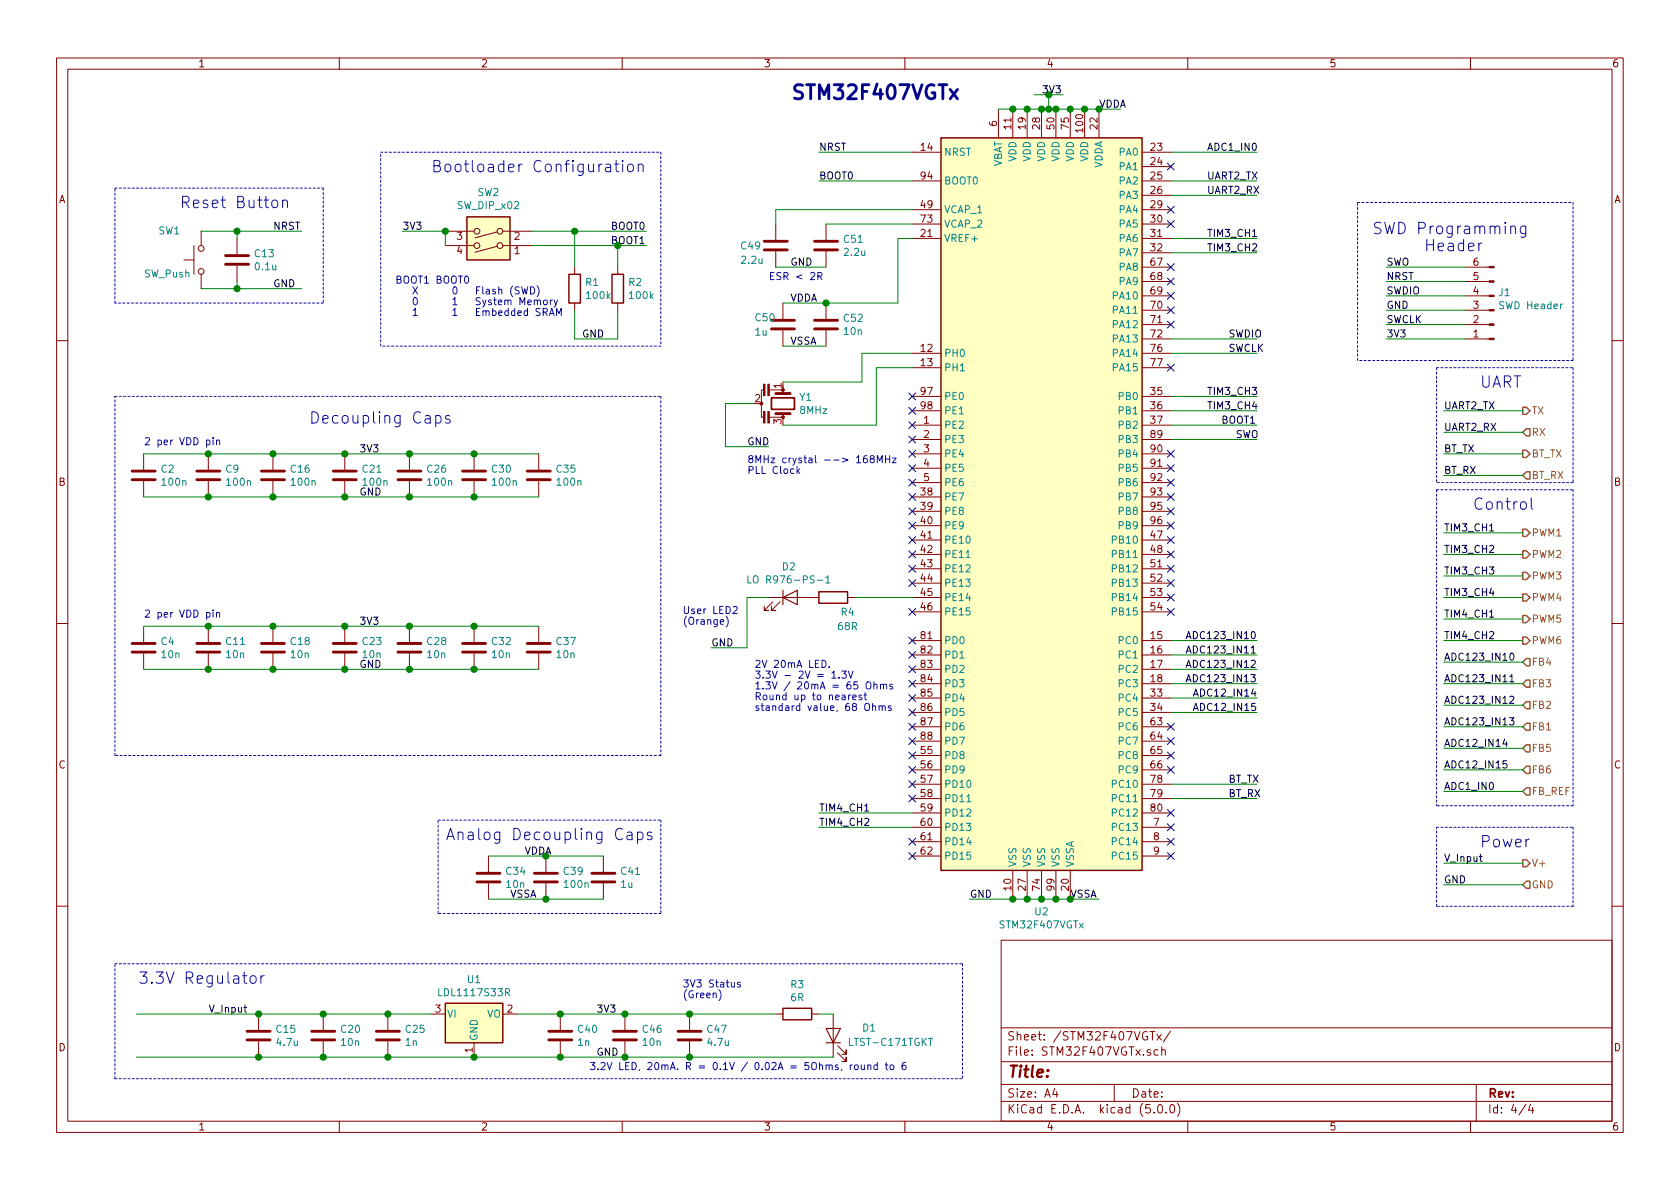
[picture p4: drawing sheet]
EESchema Schematic File Version 4
LIBS:Classification and Contol Board-cache
EELAYER 26 0
EELAYER END
$Descr A4 11693 8268
encoding utf-8
Sheet 4 4
Title ""
Date ""
Rev ""
Comp ""
Comment1 ""
Comment2 ""
Comment3 ""
Comment4 ""
$EndDescr
Wire Wire Line
	8150 1250 8750 1250
Wire Wire Line
	8150 1350 8750 1350
Text Label 8400 1250 0    50   ~ 0
UART2_TX
Text Label 8400 1350 0    50   ~ 0
UART2_RX
$Comp
L MCU_ST_STM32F4:STM32F407VGTx U2
U 1 1
P 7250 3450
F 0 "U2" H 7250 564 50  0000 C CNN
F 1 "STM32F407VGTx" H 7250 473 50  0000 C CNN
F 2 "Package_QFP:LQFP-100_14x14mm_P0.5mm" H 6550 850 50  0001 R CNN
F 3 "http://www.st.com/st-web-ui/static/active/en/resource/technical/document/datasheet/DM00037051.pdf" H 7250 3450 50  0001 C CNN
	1    7250 3450
	1    0    0    -1  
$EndComp
Wire Wire Line
	6350 1050 5700 1050
Wire Wire Line
	8150 2450 8750 2450
Text Label 8550 2350 0    50   ~ 0
SWDIO
Text Label 8550 2450 0    50   ~ 0
SWCLK
Wire Wire Line
	8150 3050 8750 3050
Text Label 8600 3050 0    50   ~ 0
SWO
Text Label 5700 1050 0    50   ~ 0
NRST
$Comp
L Connector:Conn_01x06_Male J1
U 1 1
P 10400 2150
F 0 "J1" H 10373 2030 50  0000 R CNN
F 1 "SWD Header" H 10373 2121 50  0000 R CNN
F 2 "Connector_PinHeader_2.54mm:PinHeader_1x06_P2.54mm_Vertical" H 10400 2150 50  0001 C CNN
F 3 "~" H 10400 2150 50  0001 C CNN
	1    10400 2150
	-1   0    0    1   
$EndComp
Wire Wire Line
	10200 1850 9650 1850
Wire Wire Line
	10200 1950 9650 1950
Wire Wire Line
	10200 2050 9650 2050
Wire Wire Line
	10200 2150 9650 2150
Wire Wire Line
	10200 2250 9650 2250
Wire Wire Line
	10200 2350 9650 2350
Text Label 9650 1850 0    50   ~ 0
SWO
Text Label 9650 1950 0    50   ~ 0
NRST
Text Label 9650 2050 0    50   ~ 0
SWDIO
Text Label 9650 2150 0    50   ~ 0
GND
Text Label 9650 2250 0    50   ~ 0
SWCLK
Text Label 9650 2350 0    50   ~ 0
3V3
Wire Wire Line
	8150 2350 8750 2350
Wire Wire Line
	8150 1650 8750 1650
Text Label 8400 1650 0    50   ~ 0
TIM3_CH1
Wire Wire Line
	8150 1750 8750 1750
Text Label 8400 1750 0    50   ~ 0
TIM3_CH2
Wire Wire Line
	8150 2750 8750 2750
Text Label 8400 2750 0    50   ~ 0
TIM3_CH3
Wire Wire Line
	8150 2850 8750 2850
Text Label 8400 2850 0    50   ~ 0
TIM3_CH4
Wire Wire Line
	6350 5650 5700 5650
Text Label 5700 5650 0    50   ~ 0
TIM4_CH1
Wire Wire Line
	6350 5750 5700 5750
Text Label 5700 5750 0    50   ~ 0
TIM4_CH2
$Comp
L Device:LED D1
U 1 1
P 5800 7200
F 0 "D1" V 5850 6950 50  0000 C CNN
F 1 "LTST-C171TGKT" V 5750 6800 50  0000 C CNN
F 2 "LED_SMD:LED_0603_1608Metric" H 5800 7200 50  0001 C CNN
F 3 "~" H 5800 7200 50  0001 C CNN
	1    5800 7200
	0    -1   -1   0   
$EndComp
Wire Wire Line
	6350 4150 5950 4150
$Comp
L Device:R R4
U 1 1
P 5800 4150
F 0 "R4" V 5900 4250 50  0000 C CNN
F 1 "68R" V 6000 4250 50  0000 C CNN
F 2 "Resistor_SMD:R_0603_1608Metric" V 5730 4150 50  0001 C CNN
F 3 "~" H 5800 4150 50  0001 C CNN
	1    5800 4150
	0    1    1    0   
$EndComp
$Comp
L Device:LED D2
U 1 1
P 5500 4150
F 0 "D2" H 5491 4366 50  0000 C CNN
F 1 "LO R976-PS-1" H 5491 4275 50  0000 C CNN
F 2 "LED_SMD:LED_0805_2012Metric" H 5500 4150 50  0001 C CNN
F 3 "~" H 5500 4150 50  0001 C CNN
	1    5500 4150
	1    0    0    -1  
$EndComp
Wire Wire Line
	5350 4150 5200 4150
Wire Wire Line
	5200 4150 5200 4500
Wire Wire Line
	5200 4500 4950 4500
Text Label 4950 4500 0    50   ~ 0
GND
$Comp
L Regulator_Linear:AZ1117-3.3 U1
U 1 1
P 3300 7050
F 0 "U1" H 3300 7292 50  0000 C CNN
F 1 "LDL1117S33R" H 3300 7201 50  0000 C CNN
F 2 "Package_TO_SOT_SMD:SOT-223-3_TabPin2" H 3300 7300 50  0001 C CIN
F 3 "https://www.diodes.com/assets/Datasheets/AZ1117.pdf" H 3300 7050 50  0001 C CNN
	1    3300 7050
	1    0    0    -1  
$EndComp
$Comp
L Device:C C40
U 1 1
P 3900 7200
F 0 "C40" H 4015 7246 50  0000 L CNN
F 1 "1n" H 4015 7155 50  0000 L CNN
F 2 "Capacitor_SMD:C_0603_1608Metric" H 3938 7050 50  0001 C CNN
F 3 "~" H 3900 7200 50  0001 C CNN
	1    3900 7200
	1    0    0    -1  
$EndComp
$Comp
L Device:C C46
U 1 1
P 4350 7200
F 0 "C46" H 4465 7246 50  0000 L CNN
F 1 "10n" H 4465 7155 50  0000 L CNN
F 2 "Capacitor_SMD:C_0603_1608Metric" H 4388 7050 50  0001 C CNN
F 3 "~" H 4350 7200 50  0001 C CNN
	1    4350 7200
	1    0    0    -1  
$EndComp
$Comp
L Device:C C47
U 1 1
P 4800 7200
F 0 "C47" H 4915 7246 50  0000 L CNN
F 1 "4.7u" H 4915 7155 50  0000 L CNN
F 2 "Capacitor_SMD:C_0603_1608Metric" H 4838 7050 50  0001 C CNN
F 3 "~" H 4800 7200 50  0001 C CNN
	1    4800 7200
	1    0    0    -1  
$EndComp
$Comp
L Device:C C15
U 1 1
P 1800 7200
F 0 "C15" H 1915 7246 50  0000 L CNN
F 1 "4.7u" H 1915 7155 50  0000 L CNN
F 2 "Capacitor_SMD:C_0603_1608Metric" H 1838 7050 50  0001 C CNN
F 3 "~" H 1800 7200 50  0001 C CNN
	1    1800 7200
	1    0    0    -1  
$EndComp
$Comp
L Device:C C20
U 1 1
P 2250 7200
F 0 "C20" H 2365 7246 50  0000 L CNN
F 1 "10n" H 2365 7155 50  0000 L CNN
F 2 "Capacitor_SMD:C_0603_1608Metric" H 2288 7050 50  0001 C CNN
F 3 "~" H 2250 7200 50  0001 C CNN
	1    2250 7200
	1    0    0    -1  
$EndComp
$Comp
L Device:C C25
U 1 1
P 2700 7200
F 0 "C25" H 2815 7246 50  0000 L CNN
F 1 "1n" H 2815 7155 50  0000 L CNN
F 2 "Capacitor_SMD:C_0603_1608Metric" H 2738 7050 50  0001 C CNN
F 3 "~" H 2700 7200 50  0001 C CNN
	1    2700 7200
	1    0    0    -1  
$EndComp
Connection ~ 1800 7350
Wire Wire Line
	1800 7350 2250 7350
Connection ~ 2250 7350
Wire Wire Line
	2250 7350 2700 7350
Connection ~ 2700 7350
Wire Wire Line
	2700 7350 3300 7350
Connection ~ 3300 7350
Wire Wire Line
	3300 7350 3900 7350
Connection ~ 3900 7350
Wire Wire Line
	3900 7350 4350 7350
Connection ~ 4350 7350
Wire Wire Line
	4350 7350 4800 7350
Connection ~ 4800 7350
Connection ~ 3900 7050
Wire Wire Line
	3900 7050 3600 7050
Connection ~ 4350 7050
Wire Wire Line
	4350 7050 3900 7050
Connection ~ 4800 7050
Wire Wire Line
	4800 7050 4350 7050
Wire Wire Line
	3000 7050 2700 7050
Connection ~ 1800 7050
Connection ~ 2250 7050
Wire Wire Line
	2250 7050 1800 7050
Connection ~ 2700 7050
Wire Wire Line
	2700 7050 2250 7050
$Comp
L Device:C C51
U 1 1
P 5750 1700
F 0 "C51" H 5865 1746 50  0000 L CNN
F 1 "2.2u" H 5865 1655 50  0000 L CNN
F 2 "Capacitor_SMD:C_0603_1608Metric" H 5788 1550 50  0001 C CNN
F 3 "~" H 5750 1700 50  0001 C CNN
	1    5750 1700
	1    0    0    -1  
$EndComp
$Comp
L Device:C C49
U 1 1
P 5400 1700
F 0 "C49" H 5150 1700 50  0000 L CNN
F 1 "2.2u" H 5150 1600 50  0000 L CNN
F 2 "Capacitor_SMD:C_0603_1608Metric" H 5438 1550 50  0001 C CNN
F 3 "~" H 5400 1700 50  0001 C CNN
	1    5400 1700
	1    0    0    -1  
$EndComp
Wire Wire Line
	6350 1550 5750 1550
Wire Wire Line
	6350 1450 5400 1450
Wire Wire Line
	5750 1850 5400 1850
Text Label 5500 1850 0    50   ~ 0
GND
Text Notes 5350 1950 0    50   ~ 0
ESR < 2R
$Comp
L Device:C C13
U 1 1
P 1650 1800
F 0 "C13" H 1765 1846 50  0000 L CNN
F 1 "0.1u" H 1765 1755 50  0000 L CNN
F 2 "Capacitor_SMD:C_0603_1608Metric" H 1688 1650 50  0001 C CNN
F 3 "~" H 1650 1800 50  0001 C CNN
	1    1650 1800
	1    0    0    -1  
$EndComp
Wire Wire Line
	1400 1600 1650 1600
Wire Wire Line
	1400 2000 1650 2000
Wire Wire Line
	1650 1650 1650 1600
Connection ~ 1650 1600
Wire Wire Line
	1650 1600 2100 1600
Wire Wire Line
	1650 1950 1650 2000
Connection ~ 1650 2000
Wire Wire Line
	1650 2000 2100 2000
Text Label 1900 1600 0    50   ~ 0
NRST
Text Label 1900 2000 0    50   ~ 0
GND
$Comp
L Device:C C52
U 1 1
P 5750 2250
F 0 "C52" H 5865 2296 50  0000 L CNN
F 1 "10n" H 5865 2205 50  0000 L CNN
F 2 "Capacitor_SMD:C_0603_1608Metric" H 5788 2100 50  0001 C CNN
F 3 "~" H 5750 2250 50  0001 C CNN
	1    5750 2250
	1    0    0    -1  
$EndComp
Wire Wire Line
	5400 1450 5400 1550
$Comp
L Device:C C50
U 1 1
P 5450 2250
F 0 "C50" H 5250 2300 50  0000 L CNN
F 1 "1u" H 5250 2200 50  0000 L CNN
F 2 "Capacitor_SMD:C_0603_1608Metric" H 5488 2100 50  0001 C CNN
F 3 "~" H 5450 2250 50  0001 C CNN
	1    5450 2250
	1    0    0    -1  
$EndComp
Wire Wire Line
	5450 2100 5750 2100
Wire Wire Line
	5450 2400 5750 2400
Wire Wire Line
	5750 2100 6250 2100
Wire Wire Line
	6250 2100 6250 1650
Wire Wire Line
	6250 1650 6350 1650
Connection ~ 5750 2100
Text Label 5500 2400 0    50   ~ 0
VSSA
Text Label 5500 2100 0    50   ~ 0
VDDA
$Comp
L Device:C C2
U 1 1
P 1000 3300
F 0 "C2" H 1115 3346 50  0000 L CNN
F 1 "100n" H 1115 3255 50  0000 L CNN
F 2 "Capacitor_SMD:C_0603_1608Metric" H 1038 3150 50  0001 C CNN
F 3 "~" H 1000 3300 50  0001 C CNN
	1    1000 3300
	1    0    0    -1  
$EndComp
$Comp
L Device:C C34
U 1 1
P 3400 6100
F 0 "C34" H 3515 6146 50  0000 L CNN
F 1 "10n" H 3515 6055 50  0000 L CNN
F 2 "Capacitor_SMD:C_0603_1608Metric" H 3438 5950 50  0001 C CNN
F 3 "~" H 3400 6100 50  0001 C CNN
	1    3400 6100
	1    0    0    -1  
$EndComp
$Comp
L Device:C C39
U 1 1
P 3800 6100
F 0 "C39" H 3915 6146 50  0000 L CNN
F 1 "100n" H 3915 6055 50  0000 L CNN
F 2 "Capacitor_SMD:C_0603_1608Metric" H 3838 5950 50  0001 C CNN
F 3 "~" H 3800 6100 50  0001 C CNN
	1    3800 6100
	1    0    0    -1  
$EndComp
$Comp
L Device:C C41
U 1 1
P 4200 6100
F 0 "C41" H 4315 6146 50  0000 L CNN
F 1 "1u" H 4315 6055 50  0000 L CNN
F 2 "Capacitor_SMD:C_0603_1608Metric" H 4238 5950 50  0001 C CNN
F 3 "~" H 4200 6100 50  0001 C CNN
	1    4200 6100
	1    0    0    -1  
$EndComp
Wire Wire Line
	4200 5950 3800 5950
Connection ~ 3800 5950
Wire Wire Line
	3800 5950 3400 5950
Wire Wire Line
	3400 6250 3800 6250
Connection ~ 3800 6250
Wire Wire Line
	3800 6250 4200 6250
$Comp
L Device:C C4
U 1 1
P 1000 4500
F 0 "C4" H 1115 4546 50  0000 L CNN
F 1 "10n" H 1115 4455 50  0000 L CNN
F 2 "Capacitor_SMD:C_0603_1608Metric" H 1038 4350 50  0001 C CNN
F 3 "~" H 1000 4500 50  0001 C CNN
	1    1000 4500
	1    0    0    -1  
$EndComp
$Comp
L Device:C C9
U 1 1
P 1450 3300
F 0 "C9" H 1565 3346 50  0000 L CNN
F 1 "100n" H 1565 3255 50  0000 L CNN
F 2 "Capacitor_SMD:C_0603_1608Metric" H 1488 3150 50  0001 C CNN
F 3 "~" H 1450 3300 50  0001 C CNN
	1    1450 3300
	1    0    0    -1  
$EndComp
$Comp
L Device:C C16
U 1 1
P 1900 3300
F 0 "C16" H 2015 3346 50  0000 L CNN
F 1 "100n" H 2015 3255 50  0000 L CNN
F 2 "Capacitor_SMD:C_0603_1608Metric" H 1938 3150 50  0001 C CNN
F 3 "~" H 1900 3300 50  0001 C CNN
	1    1900 3300
	1    0    0    -1  
$EndComp
$Comp
L Device:C C21
U 1 1
P 2400 3300
F 0 "C21" H 2515 3346 50  0000 L CNN
F 1 "100n" H 2515 3255 50  0000 L CNN
F 2 "Capacitor_SMD:C_0603_1608Metric" H 2438 3150 50  0001 C CNN
F 3 "~" H 2400 3300 50  0001 C CNN
	1    2400 3300
	1    0    0    -1  
$EndComp
$Comp
L Device:C C26
U 1 1
P 2850 3300
F 0 "C26" H 2965 3346 50  0000 L CNN
F 1 "100n" H 2965 3255 50  0000 L CNN
F 2 "Capacitor_SMD:C_0603_1608Metric" H 2888 3150 50  0001 C CNN
F 3 "~" H 2850 3300 50  0001 C CNN
	1    2850 3300
	1    0    0    -1  
$EndComp
$Comp
L Device:C C30
U 1 1
P 3300 3300
F 0 "C30" H 3415 3346 50  0000 L CNN
F 1 "100n" H 3415 3255 50  0000 L CNN
F 2 "Capacitor_SMD:C_0603_1608Metric" H 3338 3150 50  0001 C CNN
F 3 "~" H 3300 3300 50  0001 C CNN
	1    3300 3300
	1    0    0    -1  
$EndComp
$Comp
L Device:C C35
U 1 1
P 3750 3300
F 0 "C35" H 3865 3346 50  0000 L CNN
F 1 "100n" H 3865 3255 50  0000 L CNN
F 2 "Capacitor_SMD:C_0603_1608Metric" H 3788 3150 50  0001 C CNN
F 3 "~" H 3750 3300 50  0001 C CNN
	1    3750 3300
	1    0    0    -1  
$EndComp
$Comp
L Device:C C11
U 1 1
P 1450 4500
F 0 "C11" H 1565 4546 50  0000 L CNN
F 1 "10n" H 1565 4455 50  0000 L CNN
F 2 "Capacitor_SMD:C_0603_1608Metric" H 1488 4350 50  0001 C CNN
F 3 "~" H 1450 4500 50  0001 C CNN
	1    1450 4500
	1    0    0    -1  
$EndComp
$Comp
L Device:C C18
U 1 1
P 1900 4500
F 0 "C18" H 2015 4546 50  0000 L CNN
F 1 "10n" H 2015 4455 50  0000 L CNN
F 2 "Capacitor_SMD:C_0603_1608Metric" H 1938 4350 50  0001 C CNN
F 3 "~" H 1900 4500 50  0001 C CNN
	1    1900 4500
	1    0    0    -1  
$EndComp
$Comp
L Device:C C23
U 1 1
P 2400 4500
F 0 "C23" H 2515 4546 50  0000 L CNN
F 1 "10n" H 2515 4455 50  0000 L CNN
F 2 "Capacitor_SMD:C_0603_1608Metric" H 2438 4350 50  0001 C CNN
F 3 "~" H 2400 4500 50  0001 C CNN
	1    2400 4500
	1    0    0    -1  
$EndComp
$Comp
L Device:C C28
U 1 1
P 2850 4500
F 0 "C28" H 2965 4546 50  0000 L CNN
F 1 "10n" H 2965 4455 50  0000 L CNN
F 2 "Capacitor_SMD:C_0603_1608Metric" H 2888 4350 50  0001 C CNN
F 3 "~" H 2850 4500 50  0001 C CNN
	1    2850 4500
	1    0    0    -1  
$EndComp
$Comp
L Device:C C32
U 1 1
P 3300 4500
F 0 "C32" H 3415 4546 50  0000 L CNN
F 1 "10n" H 3415 4455 50  0000 L CNN
F 2 "Capacitor_SMD:C_0603_1608Metric" H 3338 4350 50  0001 C CNN
F 3 "~" H 3300 4500 50  0001 C CNN
	1    3300 4500
	1    0    0    -1  
$EndComp
$Comp
L Device:C C37
U 1 1
P 3750 4500
F 0 "C37" H 3865 4546 50  0000 L CNN
F 1 "10n" H 3865 4455 50  0000 L CNN
F 2 "Capacitor_SMD:C_0603_1608Metric" H 3788 4350 50  0001 C CNN
F 3 "~" H 3750 4500 50  0001 C CNN
	1    3750 4500
	1    0    0    -1  
$EndComp
Wire Wire Line
	1000 3150 1450 3150
Connection ~ 1450 3150
Wire Wire Line
	1450 3150 1900 3150
Connection ~ 1900 3150
Wire Wire Line
	1900 3150 2400 3150
Connection ~ 2400 3150
Wire Wire Line
	2400 3150 2850 3150
Connection ~ 2850 3150
Wire Wire Line
	2850 3150 3300 3150
Connection ~ 3300 3150
Wire Wire Line
	3300 3150 3750 3150
Connection ~ 1450 3450
Wire Wire Line
	1450 3450 1000 3450
Connection ~ 1900 3450
Wire Wire Line
	1900 3450 1450 3450
Connection ~ 2400 3450
Wire Wire Line
	2400 3450 1900 3450
Connection ~ 2850 3450
Wire Wire Line
	2850 3450 2400 3450
Connection ~ 3300 3450
Wire Wire Line
	3300 3450 2850 3450
Wire Wire Line
	3750 3450 3300 3450
Wire Wire Line
	1000 4350 1450 4350
Connection ~ 1450 4350
Wire Wire Line
	1450 4350 1900 4350
Connection ~ 1900 4350
Wire Wire Line
	1900 4350 2400 4350
Connection ~ 2400 4350
Wire Wire Line
	2400 4350 2850 4350
Connection ~ 2850 4350
Wire Wire Line
	2850 4350 3300 4350
Connection ~ 3300 4350
Wire Wire Line
	3300 4350 3750 4350
Connection ~ 1450 4650
Wire Wire Line
	1450 4650 1000 4650
Connection ~ 1900 4650
Wire Wire Line
	1900 4650 1450 4650
Connection ~ 2400 4650
Wire Wire Line
	2400 4650 1900 4650
Connection ~ 2850 4650
Wire Wire Line
	2850 4650 2400 4650
Connection ~ 3300 4650
Wire Wire Line
	3300 4650 2850 4650
Wire Wire Line
	3750 4650 3300 4650
Text Notes 1000 3100 0    50   ~ 0
2 per VDD pin
Text Notes 1000 4300 0    50   ~ 0
2 per VDD pin
Connection ~ 7050 750 
Wire Wire Line
	7050 750  6950 750 
Connection ~ 7150 750 
Wire Wire Line
	7150 750  7050 750 
Connection ~ 7250 750 
Wire Wire Line
	7250 750  7150 750 
Connection ~ 7350 750 
Wire Wire Line
	7350 750  7300 750 
Connection ~ 7450 750 
Wire Wire Line
	7450 750  7350 750 
Wire Wire Line
	7550 750  7450 750 
Wire Wire Line
	7300 750  7300 650 
Wire Wire Line
	7300 650  7200 650 
Connection ~ 7300 750 
Wire Wire Line
	7300 750  7250 750 
Wire Wire Line
	7300 650  7400 650 
Connection ~ 7300 650 
Text Label 7250 650  0    50   ~ 0
3V3
Wire Wire Line
	7650 750  7800 750 
Text Label 7650 750  0    50   ~ 0
VDDA
Text Label 3650 5950 0    50   ~ 0
VDDA
Wire Wire Line
	7650 750  7550 750 
Connection ~ 7650 750 
Connection ~ 7550 750 
Wire Wire Line
	7350 6250 7250 6250
Connection ~ 7050 6250
Wire Wire Line
	7050 6250 6750 6250
Connection ~ 7150 6250
Wire Wire Line
	7150 6250 7050 6250
Connection ~ 7250 6250
Wire Wire Line
	7250 6250 7150 6250
Text Label 6750 6250 0    50   ~ 0
GND
Wire Wire Line
	7350 6250 7450 6250
Connection ~ 7350 6250
Connection ~ 7450 6250
Wire Wire Line
	7450 6250 7650 6250
Text Label 7450 6250 0    50   ~ 0
VSSA
Text Label 3550 6250 0    50   ~ 0
VSSA
Text Label 2500 3150 0    50   ~ 0
3V3
Text Label 2500 3450 0    50   ~ 0
GND
Text Label 2500 4350 0    50   ~ 0
3V3
Text Label 2500 4650 0    50   ~ 0
GND
Text Label 4150 7050 0    50   ~ 0
3V3
Text Label 4150 7350 0    50   ~ 0
GND
$Comp
L Device:Resonator Y1
U 1 1
P 5450 2800
F 0 "Y1" V 5404 2911 50  0000 L CNN
F 1 "8MHz" V 5495 2911 50  0000 L CNN
F 2 "Resonators:CSTNE12M0GH5L000R0" H 5425 2800 50  0001 C CNN
F 3 "~" H 5425 2800 50  0001 C CNN
	1    5450 2800
	0    1    1    0   
$EndComp
Wire Wire Line
	5450 2650 6000 2650
Wire Wire Line
	6000 2650 6000 2450
Wire Wire Line
	6000 2450 6350 2450
Wire Wire Line
	5450 2950 6100 2950
Wire Wire Line
	6100 2950 6100 2550
Wire Wire Line
	6100 2550 6350 2550
Wire Wire Line
	5250 2800 5050 2800
Wire Wire Line
	5050 2800 5050 3100
Wire Wire Line
	5050 3100 5350 3100
Text Label 5200 3100 0    50   ~ 0
GND
Text HLabel 10600 2850 2    50   Output ~ 0
TX
Text HLabel 10600 3000 2    50   Input ~ 0
RX
Text HLabel 10600 3700 2    50   Output ~ 0
PWM1
Text HLabel 10600 3850 2    50   Output ~ 0
PWM2
Text HLabel 10600 4000 2    50   Output ~ 0
PWM3
Text HLabel 10600 4150 2    50   Output ~ 0
PWM4
Text HLabel 10600 4300 2    50   Output ~ 0
PWM5
Text HLabel 10600 4450 2    50   Output ~ 0
PWM6
Wire Wire Line
	8150 4450 8750 4450
Text Label 8250 4450 0    50   ~ 0
ADC123_IN10
Wire Wire Line
	8150 4550 8750 4550
Text Label 8250 4550 0    50   ~ 0
ADC123_IN11
Wire Wire Line
	8150 4650 8750 4650
Text Label 8250 4650 0    50   ~ 0
ADC123_IN12
Text Label 8300 4950 0    50   ~ 0
ADC12_IN15
Wire Wire Line
	8150 4950 8750 4950
Text Label 8300 4850 0    50   ~ 0
ADC12_IN14
Wire Wire Line
	8150 4850 8750 4850
Wire Wire Line
	8150 4750 8750 4750
Text Label 8250 4750 0    50   ~ 0
ADC123_IN13
Text HLabel 10600 5050 2    50   Input ~ 0
FB1
Text HLabel 10600 4900 2    50   Input ~ 0
FB2
Text HLabel 10600 4750 2    50   Input ~ 0
FB3
Text HLabel 10600 4600 2    50   Input ~ 0
FB4
Text HLabel 10600 5200 2    50   Input ~ 0
FB5
Text HLabel 10600 5350 2    50   Input ~ 0
FB6
Wire Wire Line
	8150 2950 8750 2950
Wire Wire Line
	6350 1250 5700 1250
Text Label 5700 1250 0    50   ~ 0
BOOT0
Text Label 8500 2950 0    50   ~ 0
BOOT1
$Comp
L Switch:SW_DIP_x02 SW2
U 1 1
P 3400 1600
F 0 "SW2" H 3400 1333 50  0000 C CNN
F 1 "SW_DIP_x02" H 3400 1424 50  0000 C CNN
F 2 "Switches:DIP-Switch_01x02" H 3400 1600 50  0001 C CNN
F 3 "" H 3400 1600 50  0001 C CNN
	1    3400 1600
	-1   0    0    1   
$EndComp
Wire Wire Line
	3700 1600 4000 1600
$Comp
L Device:R R2
U 1 1
P 4300 2000
F 0 "R2" H 4370 2046 50  0000 L CNN
F 1 "100k" H 4370 1955 50  0000 L CNN
F 2 "Resistor_SMD:R_0603_1608Metric" V 4230 2000 50  0001 C CNN
F 3 "~" H 4300 2000 50  0001 C CNN
	1    4300 2000
	1    0    0    -1  
$EndComp
$Comp
L Device:R R1
U 1 1
P 4000 2000
F 0 "R1" H 4070 2046 50  0000 L CNN
F 1 "100k" H 4070 1955 50  0000 L CNN
F 2 "Resistor_SMD:R_0603_1608Metric" V 3930 2000 50  0001 C CNN
F 3 "~" H 4000 2000 50  0001 C CNN
	1    4000 2000
	1    0    0    -1  
$EndComp
Wire Wire Line
	4000 1850 4000 1600
Connection ~ 4000 1600
Wire Wire Line
	4000 1600 4500 1600
Wire Wire Line
	4000 2150 4000 2350
Wire Wire Line
	4000 2350 4300 2350
Wire Wire Line
	4300 2350 4300 2150
Text Label 4050 2350 0    50   ~ 0
GND
Text Label 4250 1600 0    50   ~ 0
BOOT0
Text Label 4250 1700 0    50   ~ 0
BOOT1
Wire Wire Line
	3700 1700 4300 1700
Wire Wire Line
	4300 1700 4300 1850
Connection ~ 4300 1700
Wire Wire Line
	4300 1700 4500 1700
Wire Wire Line
	3100 1600 3100 1700
Wire Wire Line
	3100 1600 2800 1600
Connection ~ 3100 1600
Text Label 2800 1600 0    50   ~ 0
3V3
Wire Wire Line
	10600 2850 10050 2850
Wire Wire Line
	10600 3000 10050 3000
Wire Wire Line
	10600 3700 10050 3700
Wire Wire Line
	10600 3850 10050 3850
Wire Wire Line
	10600 4000 10050 4000
Wire Wire Line
	10600 4150 10050 4150
Wire Wire Line
	10600 4300 10050 4300
Wire Wire Line
	10600 4450 10050 4450
Wire Wire Line
	10600 4600 10050 4600
Wire Wire Line
	10600 4750 10050 4750
Wire Wire Line
	10600 4900 10050 4900
Wire Wire Line
	10600 5050 10050 5050
Wire Wire Line
	10600 5200 10050 5200
Wire Wire Line
	10600 5350 10050 5350
Text Label 10050 2850 0    50   ~ 0
UART2_TX
Text Label 10050 3000 0    50   ~ 0
UART2_RX
Text Label 10050 3700 0    50   ~ 0
TIM3_CH1
Text Label 10050 3850 0    50   ~ 0
TIM3_CH2
Text Label 10050 4000 0    50   ~ 0
TIM3_CH3
Text Label 10050 4150 0    50   ~ 0
TIM3_CH4
Text Label 10050 4300 0    50   ~ 0
TIM4_CH1
Text Label 10050 4450 0    50   ~ 0
TIM4_CH2
Text Label 10050 4600 0    50   ~ 0
ADC123_IN10
Text Label 10050 4750 0    50   ~ 0
ADC123_IN11
Text Label 10050 4900 0    50   ~ 0
ADC123_IN12
Text Label 10050 5050 0    50   ~ 0
ADC123_IN13
Text Label 10050 5200 0    50   ~ 0
ADC12_IN14
Text Label 10050 5350 0    50   ~ 0
ADC12_IN15
Text Notes 5500 700  0    98   ~ 20
STM32F407VGTx
Text Notes 2150 2950 0    79   ~ 0
Decoupling Caps
Text Notes 3100 5850 0    79   ~ 0
Analog Decoupling Caps
Text Notes 1250 1450 0    79   ~ 0
Reset Button
Text Notes 3000 1200 0    79   ~ 0
Bootloader Configuration
Text Notes 2750 2200 0    50   ~ 0
BOOT1 BOOT0\n   X      0   Flash (SWD)\n   0      1   System Memory\n   1      1   Embedded SRAM
Text Label 1450 7050 0    50   ~ 0
V_Input
Text Notes 1850 6850 2    79   ~ 0
3.3V Regulator
Text Notes 9550 1750 0    79   ~ 0
SWD Programming\n      Header
Text HLabel 10600 6000 2    50   Output ~ 0
V+
Text HLabel 10600 6150 2    50   Input ~ 0
GND
Wire Wire Line
	10600 6000 10050 6000
Wire Wire Line
	10600 6150 10050 6150
Text Label 10050 6000 0    50   ~ 0
V_Input
Text Label 10050 6150 0    50   ~ 0
GND
Wire Notes Line
	4600 2750 4600 5250
Wire Notes Line
	4600 5250 800  5250
Wire Notes Line
	800  5250 800  2750
Wire Notes Line
	800  2750 4600 2750
Wire Notes Line
	3050 5700 4600 5700
Wire Notes Line
	4600 5700 4600 6350
Wire Notes Line
	4600 6350 3050 6350
Wire Notes Line
	3050 6350 3050 5700
Wire Notes Line
	6700 6700 6700 7500
Wire Notes Line
	800  7500 800  6700
Wire Notes Line
	9450 1400 10950 1400
Wire Notes Line
	10950 1400 10950 2500
Wire Notes Line
	10950 2500 9450 2500
Wire Notes Line
	9450 2500 9450 1400
Text Notes 10300 2700 0    79   ~ 0
UART
Text Notes 10250 3550 0    79   ~ 0
Control
Wire Notes Line
	4600 1050 4600 2400
Wire Notes Line
	4600 2400 2650 2400
Wire Notes Line
	2650 2400 2650 1050
Wire Notes Line
	2650 1050 4600 1050
Wire Notes Line
	800  2100 800  1300
Wire Notes Line
	800  1300 2250 1300
Wire Notes Line
	2250 1300 2250 2100
Wire Notes Line
	2250 2100 800  2100
Text Notes 10300 5900 0    79   ~ 0
Power
Wire Notes Line
	10000 3400 10950 3400
Wire Notes Line
	10950 5600 10000 5600
Wire Notes Line
	10000 5750 10950 5750
Wire Notes Line
	10950 5750 10950 6300
Wire Notes Line
	10950 6300 10000 6300
Wire Notes Line
	10000 6300 10000 5750
Wire Notes Line
	10000 2550 10950 2550
NoConn ~ 6350 2750
NoConn ~ 6350 2850
NoConn ~ 6350 2950
NoConn ~ 6350 3050
NoConn ~ 6350 3150
NoConn ~ 6350 3250
NoConn ~ 6350 3350
NoConn ~ 6350 3450
NoConn ~ 6350 3550
NoConn ~ 6350 3750
NoConn ~ 6350 3850
NoConn ~ 6350 3950
NoConn ~ 6350 4050
NoConn ~ 6350 4250
NoConn ~ 6350 4450
NoConn ~ 6350 4550
NoConn ~ 6350 4650
NoConn ~ 6350 4750
NoConn ~ 6350 4850
NoConn ~ 6350 4950
NoConn ~ 6350 5050
NoConn ~ 6350 5150
NoConn ~ 6350 5250
NoConn ~ 6350 5350
NoConn ~ 6350 5450
NoConn ~ 6350 5550
NoConn ~ 6350 5850
NoConn ~ 6350 5950
NoConn ~ 8150 5950
NoConn ~ 8150 5850
NoConn ~ 8150 5750
NoConn ~ 8150 5650
NoConn ~ 8150 5350
NoConn ~ 8150 5250
NoConn ~ 8150 5150
NoConn ~ 8150 5050
NoConn ~ 8150 4250
NoConn ~ 8150 4150
NoConn ~ 8150 4050
NoConn ~ 8150 3950
NoConn ~ 8150 3850
NoConn ~ 8150 3750
NoConn ~ 8150 3650
NoConn ~ 8150 3550
NoConn ~ 8150 3450
NoConn ~ 8150 3350
NoConn ~ 8150 3250
NoConn ~ 8150 3150
NoConn ~ 8150 2550
NoConn ~ 8150 2250
NoConn ~ 8150 2150
NoConn ~ 8150 2050
NoConn ~ 8150 1950
NoConn ~ 8150 1850
NoConn ~ 8150 1550
NoConn ~ 8150 1450
Wire Wire Line
	8150 1050 8750 1050
Text Label 8400 1050 0    50   ~ 0
ADC1_IN0
Text HLabel 10600 5500 2    50   Input ~ 0
FB_REF
Wire Wire Line
	10600 5500 10050 5500
Wire Notes Line
	10000 3400 10000 5600
Wire Notes Line
	10950 3400 10950 5600
Text Notes 4750 6950 0    50   ~ 0
3V3 Status\n(Green)
Text Notes 4750 4350 0    50   ~ 0
User LED2\n(Orange)
Text Notes 4100 7450 0    50   ~ 0
3.2V LED, 20mA. R = 0.1V / 0.02A = 5Ohms, round to 6
Text Notes 5250 4950 0    50   ~ 0
2V 20mA LED.\n3.3V - 2V = 1.3V\n1.3V / 20mA = 65 Ohms\nRound up to nearest \nstandard value, 68 Ohms
$Comp
L My_Switch:SW_Push SW1
U 1 1
P 1400 1800
F 0 "SW1" V 1600 2100 50  0000 R CNN
F 1 "SW_Push" V 1300 2200 50  0000 R CNN
F 2 "Switches:1825910-6" H 1400 2000 50  0001 C CNN
F 3 "" H 1400 2000 50  0001 C CNN
	1    1400 1800
	0    -1   -1   0   
$EndComp
Wire Wire Line
	950  7050 1800 7050
Wire Wire Line
	950  7350 1800 7350
NoConn ~ 6350 3650
Wire Wire Line
	8150 5450 8750 5450
Wire Wire Line
	8150 5550 8750 5550
Text Label 8550 5450 0    50   ~ 0
BT_TX
Text Label 8550 5550 0    50   ~ 0
BT_RX
Text HLabel 10600 3150 2    50   Output ~ 0
BT_TX
Text HLabel 10600 3300 2    50   Input ~ 0
BT_RX
Wire Wire Line
	10600 3150 10050 3150
Wire Wire Line
	10600 3300 10050 3300
Text Label 10050 3150 0    50   ~ 0
BT_TX
Text Label 10050 3300 0    50   ~ 0
BT_RX
Wire Notes Line
	10950 3350 10000 3350
Wire Notes Line
	10950 2550 10950 3350
Wire Notes Line
	10000 2550 10000 3350
Wire Wire Line
	4800 7350 5800 7350
$Comp
L Device:R R3
U 1 1
P 5550 7050
F 0 "R3" V 5343 7050 50  0000 C CNN
F 1 "6R" V 5434 7050 50  0000 C CNN
F 2 "Resistor_SMD:R_0603_1608Metric" V 5480 7050 50  0001 C CNN
F 3 "~" H 5550 7050 50  0001 C CNN
	1    5550 7050
	0    1    1    0   
$EndComp
Wire Wire Line
	5800 7050 5700 7050
Wire Wire Line
	4800 7050 5400 7050
Wire Notes Line
	800  6700 6700 6700
Wire Notes Line
	800  7500 6700 7500
Text Label 10050 5500 0    50   ~ 0
ADC1_IN0
NoConn ~ 8150 1150
Text Notes 5200 3300 0    50   ~ 0
8MHz crystal --> 168MHz \nPLL Clock
$EndSCHEMATC
